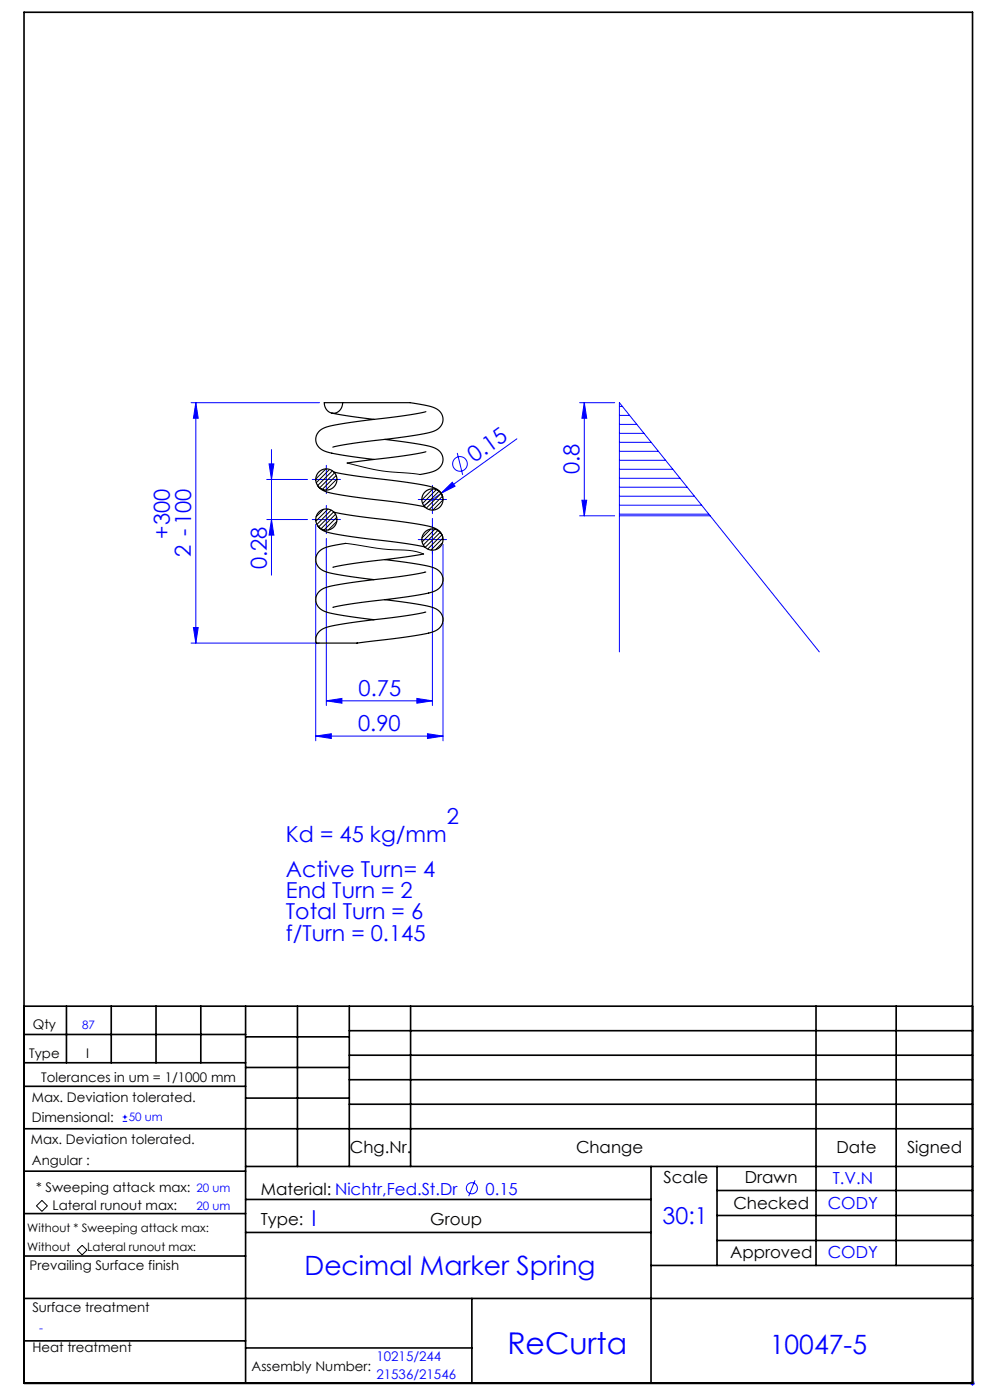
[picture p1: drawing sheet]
<svg xmlns="http://www.w3.org/2000/svg" width="210mm" height="297mm" viewBox="0 0 210 297" stroke-linecap="round" stroke-linejoin="round" font-family="sans-serif">
<g fill="none" stroke="#00f" stroke-width=".21">
<path d="M40.5 85.4h27.3M41.5 85.4v51M41.5 85.4l.5 3.3h-1zM57.1 98.4h1l-.5 3.3zM57.6 95.4v26.6M69.2 98.7v6M97 96.1l1.1 4.6M109.6 93.1l-16 11.6M122.9 85.4h7.5M123.9 85.4v24M123.9 85.4l.6 3.3h-1.1zM131.4 86.2h.6"/>
<path d="M131.4 88.1h2.2M131.4 90h3.7M131.4 91.9h5.2M131.4 93.8h6.7M131.4 95.7h8.3M131.4 97.7h9.8M131.4 99.6h11.3M56.6 101.7h8.6M56.6 110.2h8.6M57.6 110.2l.5 3.3h-1zM66.2 101.7h6M66.2 110.2h6"/>
<path d="M67 111.2v46M69.2 107.2v6M69.2 114.2v35.5M88.7 106h6M88.7 114.5h6M91.7 103v6M91.7 110v39.7M93.6 104.7l2.3-2.4 .6 .8zM93.6 104.7l-3.7 2.6M94 115.5v41.7M122.9 109.4h7.5M123.4 106.1h1.1l-.6 3.3z"/>
<path d="M131.4 109.4h19.2M131.4 101.5h12.9M131.4 103.4h14.4M131.4 105.3h15.9M131.4 107.2h17.4M131.4 109.1h19M40.5 136.4h27.3M41 133.1h1l-.5 3.3zM131.4 138.3v-52.9l42.4 52.9M67 156.2l3.3-.5v1zM67 156.2h27M69.2 148.7l3.3-.5v1z"/>
<path d="M69.2 148.7h22.5M88.4 148.2l3.3 .5-3.3 .5zM90.7 155.7l3.3 .5-3.3 .5zM26 237.9h1M26 237h1M26.5 236.5v.9M100.8 250.4l-1.4 3.4M205.8 293.5h1M205.9 293.1l.7 .7M206.3 293v1M206.6 293.1l-.7 .7"/>
<circle cx="97.6" cy="98.4" r="1.56"/>
<circle cx="100.1" cy="252.1" r="1.18"/>
</g>
<path d="M8.9 254.7l1.2 1.1-1.2 1.2-1.2-1.2zM16.4 265.2l1-1 1 1-1 1z" fill="none" stroke="#000" stroke-width=".21"/>
<g fill="none" stroke="#000" stroke-width=".35">
<path d="M5.1 2.6h201.2v290.9h-201.2zM5.1 213.5h201.2M5.1 219.5h47M14.1 213.5v12M23.6 213.5v12M33.1 213.5v12M42.6 213.5v12M52.1 213.5v80M52.1 220h22M63.1 213.5v34M74.1 218.7h132.2M74.1 213.5v34"/>
<path d="M87.1 213.5v34M173.1 213.5v55M190.1 213.5v55M5.1 239.5h201.2M5.1 230.5h47M5.1 225.5h47M52.1 226.5h22M52.1 233h22M74.1 223.9h132.2M74.1 229.1h132.2M74.1 234.3h132.2M5.1 257.5h47"/>
<path d="M5.1 248.5h47M52.1 247.5h154.2M52.1 254.5h86M138.1 247.5v46M152.1 247.5v21M152.1 252.6h54.2M152.1 257.9h54.2M5.1 275.5h201.2M5.1 266.5h47M52.1 261.5h86M100.1 275.5v18M138.1 268.5h68.2"/>
<path d="M152.1 263.2h54.2M5.1 284.5h47M52.1 286h48"/>
</g>
<g fill="#00f">
<path d="M93.6 104.7l2.3-2.4 .6 .8z"/>
<path d="M123.9 85.4l.6 3.3h-1.1zM123.4 106.1h1.1l-.6 3.3z"/>
<path d="M69.2 148.7l3.3-.5v1zM88.4 148.2l3.3 .5-3.3 .5zM67 156.2l3.3-.5v1zM90.7 155.7l3.3 .5-3.3 .5z"/>
<path d="M41.5 85.4l.5 3.3h-1zM41 133.1h1l-.5 3.3zM57.1 98.4h1l-.5 3.3zM57.6 110.2l.5 3.3h-1z"/>
</g>
<g fill="none" stroke="#000" stroke-width=".21">
<path d="M69.1 99.5l-2.1 2.1M69.9 99.6l-2.8 2.8M70.5 99.9l-3.1 3.1M73.6 98.2h.1a54.1 54.1 0 0 0 14.1 2.3l1.3 .2M68.6 108.1l-1.5 1.5M69.6 108l-2.6 2.6M70.3 108.2l-3.1 3M70.8 108.6l-3.2 3.2M71 100.3l-3.2 3.2M71.2 109.1l-3.1 3.1M71.3 100.9l-2.9 2.9M71.4 109.7l-2.6 2.7"/>
<path d="M71.4 101.7l-2.3 2.3M71.4 110.6l-1.8 1.8M73.3 115.3h.2a101.1 101.1 0 0 0 14.1 1.6l2.3 .6M91.4 112.2l-1.9 1.9M91.8 103.7l-2.3 2.4M92.2 112.3l-2.7 2.7M92.6 103.9l-3 2.9M92.9 112.5l-3.1 3.1M93.1 104.2l-3.1 3.2M93.4 112.9l-3.2 3.2M93.6 104.7l-3.2 3.1M93.7 113.5l-3 3"/>
<path d="M93.9 105.3l-2.9 2.8M93.9 115.1l-1.5 1.5M93.9 114.2l-2.5 2.5M94 106.1l-2.2 2.1"/>
</g>
<g fill="none" stroke="#000" stroke-width=".25">
<path d="M68.8 85.4h3.9a1.97 1.97 0 0 1-2 2.3 1.97 1.97 0 0 1-1.9-2.3zM70.4 87.6l9 1.4M72.7 85.4h14.2a23.1 23.1 0 0 1 5.8 1.4 2.61 2.61 0 0 1 1.2 2.8 2.61 2.61 0 0 1-2.3 2 223.7 223.7 0 0 1-17.7 2.6l-3.3 .7M81.6 93.2l.3 .1a53.8 53.8 0 0 1 10.4 1.8 2.62 2.62 0 0 1 1.6 2.8 2.62 2.62 0 0 1-2.3 2.2l-2.5 .6M90.3 87.3l-3.1 .7-5.8 .7a88.6 88.6 0 0 0-12.5 2 2.64 2.64 0 0 0-1.9 2.8 2.64 2.64 0 0 0 2.4 2.4l3.3 .7 6.7 .9M90.3 95.8l-5 .9-11.7 1.5M67 110.2v.1M67 101.7v.1M67.3 111.4a4 4 0 0 0 3.3 1.8l5 .8 10.4 1.3 4.1 .7M67.3 102.9a4 4 0 0 0 3.3 1.8l5 .8 10.4 1.3 4.1 .7M70.8 108.6l4.4 .8 5.8 .7a69 69 0 0 1 11.1 1.9 2.77 2.77 0 0 1 1.8 1.9M70.8 100.1l4.4 .8 5.8 .7a69 69 0 0 1 11.1 1.9 2.77 2.77 0 0 1 1.8 1.9"/>
<path d="M73.3 115.3l-3.4 .6a2.93 2.93 0 0 0-2.8 3.6 4.2 4.2 0 0 0 3.6 2.2l8.7 1.3M81.6 118.7a59.3 59.3 0 0 1 10.7 1.9 2.58 2.58 0 0 1 1.7 2.6 2.58 2.58 0 0 1-2.1 2.3 149.3 149.3 0 0 1-15.7 2.4l-5.6 .9M89.9 117.5l-4.6 .7-10.1 1.3-4.6 .8M94 114.4v.1M94 105.9v.1M81.6 127.2a59.4 59.4 0 0 1 10.7 1.9 2.58 2.58 0 0 1 1.7 2.6 2.58 2.58 0 0 1-2.1 2.3 149.2 149.2 0 0 1-15.7 2.4h-9.1a2.77 2.77 0 0 1 2.4-3.4 220.2 220.2 0 0 1 17.1-2.4l3.7-.8M90.3 121.3l-4.5 .9-6.2 .7a48.9 48.9 0 0 0-11 2 2.61 2.61 0 0 0-1.6 2.7 2.61 2.61 0 0 0 2.3 2.3l3.5 .7 6.6 .9"/>
<circle cx="69.2" cy="101.7" r="2.25"/>
<circle cx="69.2" cy="110.2" r="2.25"/>
<circle cx="91.7" cy="114.5" r="2.25"/>
<circle cx="91.7" cy="106" r="2.25"/>
</g>
<text font-size="6.3" fill="#00f" x="107.6" y="287.3">ReCurta</text>
<g font-size="5.6" fill="#00f">
<text x="64.6" y="270.4">Decimal Marker Spring</text>
<text x="163.3" y="287.2">10047-5</text>
</g>
<text font-size="4.9" fill="#00f" x="140.6" y="259.7">30:1</text>
<g font-size="4.7" fill="#00f">
<text x="100.7" y="98.3" transform="rotate(-36 100.7 98.3)">0.15</text>
<text x="122.9" y="100.7" transform="rotate(-90 122.9 100.7)">0.8</text>
<text x="36" y="114.3" transform="rotate(-90 36 114.3)">+300</text>
<text x="40.5" y="118.2" transform="rotate(-90 40.5 118.2)">2 -100</text>
<text x="56.6" y="120.7" transform="rotate(-90 56.6 120.7)">0.28</text>
<text x="76.1" y="147.7">0.75</text>
<text x="75.9" y="155.1">0.90</text>
<text x="60.7" y="178.7">Kd = 45 kg/mm</text>
<text x="94.8" y="174.9">2</text>
<text x="60.7" y="186">Active Turn= 4</text>
<text x="60.7" y="190.5">End Turn = 2</text>
<text x="60.7" y="195">Total Turn = 6</text>
<text x="60.7" y="199.6">f/Turn = 0.145</text>
<text x="66.1" y="260">I</text>
</g>
<g font-size="3.5">
<text x="74.2" y="244.7">Chg.Nr.</text>
<text x="122.2" y="244.7">Change</text>
<text x="177.4" y="244.7">Date</text>
<text x="192.4" y="244.7">Signed</text>
<text x="140.8" y="250.9">Scale</text>
<text x="158" y="250.9">Drawn</text>
<text x="55.3" y="253.5">Material: Nichtr,Fed.St.Dr</text>
<text x="155.6" y="256.4">Checked</text>
<text x="55.3" y="259.8">Type:</text>
<text x="91.3" y="259.8">Group</text>
<text x="154.9" y="266.9">Approved</text>
</g>
<g font-size="3.5" fill="#00f">
<text x="176.6" y="251.1">T.V.N</text>
<text x="103" y="253.4">0.15</text>
<text x="175.6" y="256.6">CODY</text>
<text x="175.6" y="267">CODY</text>
</g>
<g font-size="2.8">
<text x="7" y="218.4">Qty</text>
<text x="6.2" y="224.5">Type</text>
<text x="18.2" y="224.5">I</text>
<text x="6.8" y="233.7">Max. Deviation tolerated.</text>
<text x="8.8" y="229.4">Tolerances in um = 1/1000 mm</text>
<text x="6.8" y="238.1">Dimensional:</text>
<text x="6.6" y="242.8">Max. Deviation tolerated.</text>
<text x="6.8" y="247.1">Angular :</text>
<text x="7.6" y="252.9">* Sweeping attack max:</text>
<text x="11.2" y="256.7">Lateral runout max:</text>
<text x="6.3" y="269.5">Prevailing Surface finish</text>
<text x="6.9" y="278.3">Surface treatment</text>
<text x="6.9" y="286.7">Heat treatment</text>
<text x="53.4" y="290.9">Assembly Number:</text>
</g>
<g font-size="2.8" fill="#00f">
<text x="79.9" y="288.6">10215/244</text>
<text x="79.9" y="292.5">21536/21546</text>
</g>
<g font-size="2.5" fill="#00f">
<text x="17.4" y="218.3">87</text>
<text x="27.3" y="237.9">50 um</text>
<text x="41.7" y="256.6">20 um</text>
<text x="41.7" y="252.9">20 um</text>
<text x="8.3" y="282.6">-</text>
</g>
<g font-size="2.5">
<text x="5.8" y="261.4">Without * Sweeping attack max:</text>
<text x="5.8" y="265.4">Without</text>
<text x="18.5" y="265.3">Lateral runout max:</text>
</g>
</svg>
